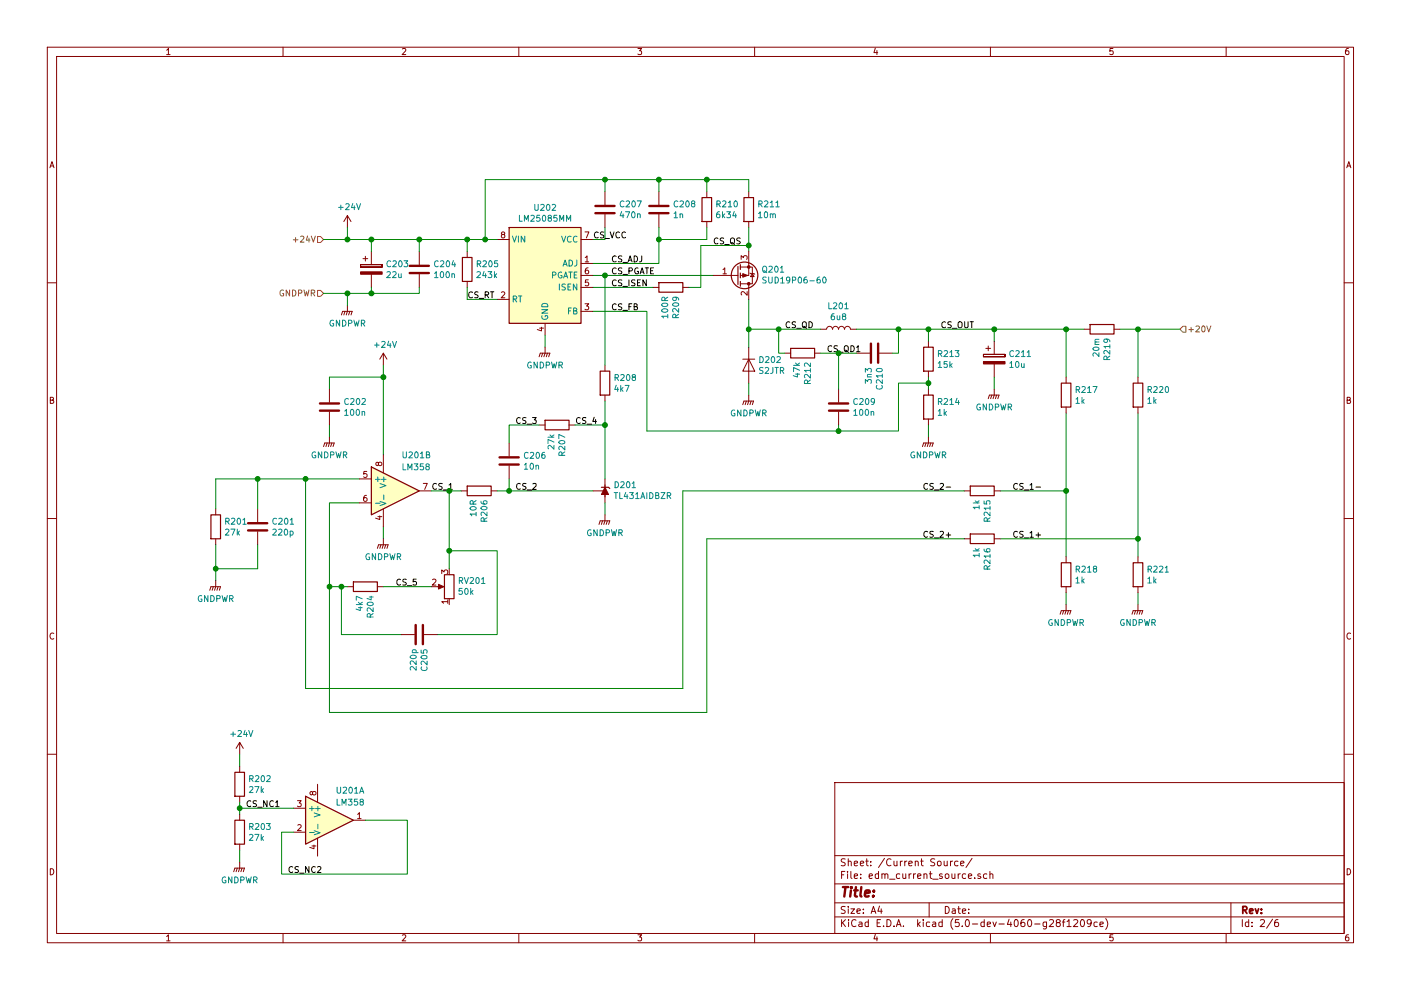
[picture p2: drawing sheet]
EESchema Schematic File Version 4
LIBS:edm_power_board-cache
EELAYER 26 0
EELAYER END
$Descr A4 11693 8268
encoding utf-8
Sheet 2 6
Title ""
Date ""
Rev ""
Comp ""
Comment1 ""
Comment2 ""
Comment3 ""
Comment4 ""
$EndDescr
$Comp
L Regulator_Switching:LM25085MM U202
U 1 1
P 4550 2300
F 0 "U202" H 4550 2867 50  0000 C CNN
F 1 "LM25085MM" H 4550 2776 50  0000 C CNN
F 2 "Package_SO:MSOP-8_3x3mm_P0.65mm" H 4600 1850 50  0001 L CIN
F 3 "http://www.ti.com/lit/ds/symlink/lm25085.pdf" H 4550 2300 50  0001 C CNN
F 4 "LM25085MM/NOPBCT-ND" H 4550 2300 50  0001 C CNN "Digikey"
	1    4550 2300
	1    0    0    -1  
$EndComp
$Comp
L Device:CP C203
U 1 1
P 3100 2250
F 0 "C203" H 3218 2296 50  0000 L CNN
F 1 "22u" H 3218 2205 50  0000 L CNN
F 2 "Capacitor_SMD:CP_Elec_5x5.3" H 3138 2100 50  0001 C CNN
F 3 "~" H 3100 2250 50  0001 C CNN
F 4 "PCE4240CT-ND" H 3100 2250 50  0001 C CNN "Digikey"
	1    3100 2250
	1    0    0    -1  
$EndComp
$Comp
L Device:C C204
U 1 1
P 3500 2250
F 0 "C204" H 3615 2296 50  0000 L CNN
F 1 "100n" H 3615 2205 50  0000 L CNN
F 2 "Capacitor_SMD:C_0805_2012Metric" H 3538 2100 50  0001 C CNN
F 3 "~" H 3500 2250 50  0001 C CNN
F 4 "1276-6813-1-ND" H 3500 2250 50  0001 C CNN "Digikey"
	1    3500 2250
	1    0    0    -1  
$EndComp
$Comp
L Device:R R205
U 1 1
P 3900 2250
F 0 "R205" H 3970 2296 50  0000 L CNN
F 1 "243k" H 3970 2205 50  0000 L CNN
F 2 "Resistor_SMD:R_0805_2012Metric" V 3830 2250 50  0001 C CNN
F 3 "~" H 3900 2250 50  0001 C CNN
F 4 "YAG1838CT-ND" H 3900 2250 50  0001 C CNN "Digikey"
	1    3900 2250
	1    0    0    -1  
$EndComp
Wire Wire Line
	4150 2000 4050 2000
Wire Wire Line
	3900 2500 3900 2400
Wire Wire Line
	3100 2000 3100 2100
Wire Wire Line
	3500 2100 3500 2000
Connection ~ 3500 2000
Wire Wire Line
	3100 2400 3100 2450
Wire Wire Line
	3100 2450 3500 2450
Wire Wire Line
	3500 2450 3500 2400
Wire Wire Line
	4550 2800 4550 2900
$Comp
L Device:C C207
U 1 1
P 5050 1750
F 0 "C207" H 5165 1796 50  0000 L CNN
F 1 "470n" H 5165 1705 50  0000 L CNN
F 2 "Capacitor_SMD:C_0805_2012Metric" H 5088 1600 50  0001 C CNN
F 3 "~" H 5050 1750 50  0001 C CNN
F 4 "1276-1074-1-ND" H 5050 1750 50  0001 C CNN "Digikey"
	1    5050 1750
	1    0    0    -1  
$EndComp
Wire Wire Line
	4050 2000 4050 1500
Wire Wire Line
	4050 1500 5050 1500
Wire Wire Line
	5050 1500 5050 1600
Wire Wire Line
	4950 2000 5050 2000
Wire Wire Line
	5050 2000 5050 1900
Connection ~ 5050 1500
$Comp
L Device:R R210
U 1 1
P 5900 1750
F 0 "R210" H 5970 1796 50  0000 L CNN
F 1 "6k34" H 5970 1705 50  0000 L CNN
F 2 "Resistor_SMD:R_0805_2012Metric" V 5830 1750 50  0001 C CNN
F 3 "~" H 5900 1750 50  0001 C CNN
F 4 "311-6.34KCRCT-ND" H 5900 1750 50  0001 C CNN "Digikey"
	1    5900 1750
	1    0    0    -1  
$EndComp
$Comp
L Device:C C208
U 1 1
P 5500 1750
F 0 "C208" H 5615 1796 50  0000 L CNN
F 1 "1n" H 5615 1705 50  0000 L CNN
F 2 "Capacitor_SMD:C_0805_2012Metric" H 5538 1600 50  0001 C CNN
F 3 "~" H 5500 1750 50  0001 C CNN
F 4 "399-1147-1-ND" H 5500 1750 50  0001 C CNN "Digikey"
	1    5500 1750
	1    0    0    -1  
$EndComp
Wire Wire Line
	5500 2000 5500 1900
Wire Wire Line
	5900 2000 5900 1900
Wire Wire Line
	5500 1600 5500 1500
Wire Wire Line
	5050 1500 5500 1500
Wire Wire Line
	5500 1500 5900 1500
Connection ~ 5500 1500
Wire Wire Line
	5900 1600 5900 1500
Wire Wire Line
	4950 2200 5500 2200
Wire Wire Line
	5500 2200 5500 2000
Connection ~ 5500 2000
Wire Wire Line
	5500 2000 5900 2000
Wire Wire Line
	3900 2500 4150 2500
Wire Wire Line
	3900 2000 3900 2100
Connection ~ 4050 2000
Wire Wire Line
	3500 2000 3100 2000
Wire Wire Line
	3900 2000 4050 2000
$Comp
L Device:R R211
U 1 1
P 6250 1750
F 0 "R211" H 6320 1796 50  0000 L CNN
F 1 "10m" H 6320 1705 50  0000 L CNN
F 2 "Resistor_SMD:R_2512_6332Metric" V 6180 1750 50  0001 C CNN
F 3 "~" H 6250 1750 50  0001 C CNN
F 4 "CRA2512-FZ-R010ELFCT-ND" H 6250 1750 50  0001 C CNN "Digikey"
	1    6250 1750
	1    0    0    -1  
$EndComp
Wire Wire Line
	4950 2300 5050 2300
Wire Wire Line
	6250 1500 6250 1600
Wire Wire Line
	5900 1500 6250 1500
$Comp
L Diode:S2JTR D202
U 1 1
P 6250 3050
F 0 "D202" V 6204 3129 50  0000 L CNN
F 1 "S2JTR" V 6295 3129 50  0000 L CNN
F 2 "Diode_SMD:D_SMB" H 6250 2875 50  0001 C CNN
F 3 "http://www.smc-diodes.com/propdf/S2A-S2M%20N0562%20REV.A.pdf" H 6250 3050 50  0001 C CNN
F 4 "1655-1739-1-ND" V 6250 3050 50  0001 C CNN "Digikey"
	1    6250 3050
	0    1    1    0   
$EndComp
$Comp
L Device:L L201
U 1 1
P 7000 2750
F 0 "L201" V 7190 2750 50  0000 C CNN
F 1 "6u8" V 7099 2750 50  0000 C CNN
F 2 "Inductor_SMD:L_Wuerth_HCI-2212" H 7000 2750 50  0001 C CNN
F 3 "http://katalog.we-online.de/pbs/datasheet/74435580680.pdf" H 7000 2750 50  0001 C CNN
F 4 "732-4233-1-ND" V 7000 2750 50  0001 C CNN "Digikey"
	1    7000 2750
	0    -1   -1   0   
$EndComp
$Comp
L Device:R R212
U 1 1
P 6700 2950
F 0 "R212" H 6770 2996 50  0000 L CNN
F 1 "47k" H 6770 2905 50  0000 L CNN
F 2 "Resistor_SMD:R_0805_2012Metric" V 6630 2950 50  0001 C CNN
F 3 "~" H 6700 2950 50  0001 C CNN
F 4 "311-47.0KCRCT-ND" H 6700 2950 50  0001 C CNN "Digikey"
	1    6700 2950
	0    1    1    0   
$EndComp
$Comp
L Device:C C210
U 1 1
P 7300 2950
F 0 "C210" H 7415 2996 50  0000 L CNN
F 1 "3n3" H 7415 2905 50  0000 L CNN
F 2 "Capacitor_SMD:C_0805_2012Metric" H 7338 2800 50  0001 C CNN
F 3 "~" H 7300 2950 50  0001 C CNN
F 4 "311-1131-1-ND" H 7300 2950 50  0001 C CNN "Digikey"
	1    7300 2950
	0    1    1    0   
$EndComp
$Comp
L Device:C C209
U 1 1
P 7000 3400
F 0 "C209" H 7115 3446 50  0000 L CNN
F 1 "100n" H 7115 3355 50  0000 L CNN
F 2 "Capacitor_SMD:C_0805_2012Metric" H 7038 3250 50  0001 C CNN
F 3 "~" H 7000 3400 50  0001 C CNN
F 4 "445-1418-1-ND" H 7000 3400 50  0001 C CNN "Digikey"
	1    7000 3400
	1    0    0    -1  
$EndComp
Wire Wire Line
	6850 2750 6500 2750
Wire Wire Line
	6250 2750 6250 2500
Wire Wire Line
	6250 2900 6250 2750
Connection ~ 6250 2750
Wire Wire Line
	6550 2950 6500 2950
Wire Wire Line
	6500 2950 6500 2750
Connection ~ 6500 2750
Wire Wire Line
	6500 2750 6250 2750
Wire Wire Line
	7150 2750 7500 2750
Wire Wire Line
	7450 2950 7500 2950
Wire Wire Line
	7500 2950 7500 2750
Connection ~ 7500 2750
Wire Wire Line
	6850 2950 7000 2950
Wire Wire Line
	7000 3250 7000 2950
Connection ~ 7000 2950
Wire Wire Line
	7000 2950 7150 2950
Wire Wire Line
	4950 2600 5400 2600
Wire Wire Line
	5400 2600 5400 3600
Wire Wire Line
	7000 3600 7000 3550
$Comp
L Device:R R213
U 1 1
P 7750 3000
F 0 "R213" H 7820 3046 50  0000 L CNN
F 1 "15k" H 7820 2955 50  0000 L CNN
F 2 "Resistor_SMD:R_0805_2012Metric" V 7680 3000 50  0001 C CNN
F 3 "~" H 7750 3000 50  0001 C CNN
F 4 "311-15.0KCRCT-ND" H 7750 3000 50  0001 C CNN "Digikey"
	1    7750 3000
	1    0    0    -1  
$EndComp
$Comp
L Device:R R214
U 1 1
P 7750 3400
F 0 "R214" H 7820 3446 50  0000 L CNN
F 1 "1k" H 7820 3355 50  0000 L CNN
F 2 "Resistor_SMD:R_0805_2012Metric" V 7680 3400 50  0001 C CNN
F 3 "~" H 7750 3400 50  0001 C CNN
F 4 "311-1.00KCRCT-ND" H 7750 3400 50  0001 C CNN "Digikey"
	1    7750 3400
	1    0    0    -1  
$EndComp
Wire Wire Line
	7000 3600 7500 3600
Wire Wire Line
	7500 3600 7500 3200
Wire Wire Line
	7500 3200 7750 3200
Wire Wire Line
	7750 3200 7750 3150
Connection ~ 7000 3600
Wire Wire Line
	7750 3250 7750 3200
Connection ~ 7750 3200
Wire Wire Line
	7750 2750 7750 2850
Wire Wire Line
	7500 2750 7750 2750
Connection ~ 7750 2750
Wire Wire Line
	6250 3300 6250 3200
Wire Wire Line
	7750 3550 7750 3650
$Comp
L Device:R R219
U 1 1
P 9200 2750
F 0 "R219" H 9270 2796 50  0000 L CNN
F 1 "20m" H 9270 2705 50  0000 L CNN
F 2 "Resistor_SMD:R_Stackpole_CSSH2728_4-100m" V 9130 2750 50  0001 C CNN
F 3 "https://www.seielect.com/catalog/SEI-CSS_cssh.PDF" H 9200 2750 50  0001 C CNN
F 4 "CSSH2728FT20L0CT-ND" H 9200 2750 50  0001 C CNN "Digikey"
	1    9200 2750
	0    1    1    0   
$EndComp
$Comp
L Device:CP C211
U 1 1
P 8300 3000
F 0 "C211" H 8418 3046 50  0000 L CNN
F 1 "10u" H 8418 2955 50  0000 L CNN
F 2 "Capacitor_SMD:CP_Elec_6.3x5.3" H 8338 2850 50  0001 C CNN
F 3 "~" H 8300 3000 50  0001 C CNN
F 4 "PCE4209CT-ND" H 8300 3000 50  0001 C CNN "Digikey"
	1    8300 3000
	1    0    0    -1  
$EndComp
Wire Wire Line
	8300 2850 8300 2750
Wire Wire Line
	8300 3250 8300 3150
Wire Wire Line
	7750 2750 8300 2750
Connection ~ 8300 2750
Wire Wire Line
	8300 2750 8900 2750
Wire Wire Line
	9350 2750 9500 2750
$Comp
L Device:R R209
U 1 1
P 5600 2400
F 0 "R209" H 5670 2446 50  0000 L CNN
F 1 "100R" H 5670 2355 50  0000 L CNN
F 2 "Resistor_SMD:R_0805_2012Metric" V 5530 2400 50  0001 C CNN
F 3 "~" H 5600 2400 50  0001 C CNN
F 4 "311-100CRCT-ND" H 5600 2400 50  0001 C CNN "Digikey"
	1    5600 2400
	0    1    1    0   
$EndComp
Wire Wire Line
	6250 2100 6250 2050
Wire Wire Line
	5750 2400 5850 2400
Wire Wire Line
	5850 2400 5850 2050
Wire Wire Line
	6250 2050 6250 1900
Connection ~ 6250 2050
$Comp
L Device:R R201
U 1 1
P 1800 4400
F 0 "R201" H 1870 4446 50  0000 L CNN
F 1 "27k" H 1870 4355 50  0000 L CNN
F 2 "Resistor_SMD:R_0805_2012Metric" V 1730 4400 50  0001 C CNN
F 3 "~" H 1800 4400 50  0001 C CNN
F 4 "311-27.0KCRCT-ND" H 1800 4400 50  0001 C CNN "Digikey"
	1    1800 4400
	1    0    0    -1  
$EndComp
$Comp
L Device:C C201
U 1 1
P 2150 4400
F 0 "C201" H 2265 4446 50  0000 L CNN
F 1 "220p" H 2265 4355 50  0000 L CNN
F 2 "Resistor_SMD:R_0805_2012Metric" H 2188 4250 50  0001 C CNN
F 3 "~" H 2150 4400 50  0001 C CNN
F 4 "311-1115-1-ND" H 2150 4400 50  0001 C CNN "Digikey"
	1    2150 4400
	1    0    0    -1  
$EndComp
Wire Wire Line
	9500 4500 8350 4500
Wire Wire Line
	5900 4500 5900 5950
Wire Wire Line
	8900 4100 8350 4100
Wire Wire Line
	5700 4100 5700 5750
Wire Wire Line
	8900 3150 8900 2750
Connection ~ 8900 2750
Wire Wire Line
	8900 2750 9050 2750
Wire Wire Line
	9500 3150 9500 2750
Connection ~ 9500 2750
Wire Wire Line
	9500 2750 9850 2750
Connection ~ 2550 4000
Wire Wire Line
	2550 4000 3000 4000
Wire Wire Line
	3200 4400 3200 4500
Wire Wire Line
	3200 3800 3200 3150
Wire Wire Line
	2750 3550 2750 3650
$Comp
L Device:R R204
U 1 1
P 3050 4900
F 0 "R204" H 3120 4946 50  0000 L CNN
F 1 "4k7" H 3120 4855 50  0000 L CNN
F 2 "Resistor_SMD:R_0805_2012Metric" V 2980 4900 50  0001 C CNN
F 3 "~" H 3050 4900 50  0001 C CNN
F 4 "311-4.70KCRCT-ND" H 3050 4900 50  0001 C CNN "Digikey"
	1    3050 4900
	0    1    1    0   
$EndComp
Wire Wire Line
	3350 5300 2850 5300
Wire Wire Line
	2850 5300 2850 4900
Wire Wire Line
	2850 4900 2900 4900
Wire Wire Line
	2850 4900 2750 4900
Wire Wire Line
	2750 4900 2750 4200
Connection ~ 2850 4900
Wire Wire Line
	2750 4200 3000 4200
$Comp
L Device:R R206
U 1 1
P 4000 4100
F 0 "R206" H 4070 4146 50  0000 L CNN
F 1 "10R" H 4070 4055 50  0000 L CNN
F 2 "Resistor_SMD:R_0805_2012Metric" V 3930 4100 50  0001 C CNN
F 3 "~" H 4000 4100 50  0001 C CNN
F 4 "311-10.0CRCT-ND" H 4000 4100 50  0001 C CNN "Digikey"
	1    4000 4100
	0    1    1    0   
$EndComp
$Comp
L Reference_Voltage:TL431DBZ D201
U 1 1
P 5050 4100
F 0 "D201" V 5096 4030 50  0000 R CNN
F 1 "TL431AIDBZR" V 5005 4030 50  0000 R CNN
F 2 "Package_TO_SOT_SMD:SOT-23" H 5050 3950 50  0001 C CIN
F 3 "http://www.ti.com/lit/ds/symlink/tl431.pdf" H 5050 4100 50  0001 C CIN
F 4 "296-17329-1-ND" V 5050 4100 50  0001 C CNN "Digikey"
	1    5050 4100
	0    -1   -1   0   
$EndComp
$Comp
L Device:C C206
U 1 1
P 4250 3850
F 0 "C206" H 4365 3896 50  0000 L CNN
F 1 "10n" H 4365 3805 50  0000 L CNN
F 2 "Capacitor_SMD:C_0805_2012Metric" H 4288 3700 50  0001 C CNN
F 3 "~" H 4250 3850 50  0001 C CNN
F 4 "490-1664-1-ND" H 4250 3850 50  0001 C CNN "Digikey"
	1    4250 3850
	1    0    0    -1  
$EndComp
Wire Wire Line
	4150 4100 4250 4100
Wire Wire Line
	4250 4000 4250 4100
Connection ~ 4250 4100
Wire Wire Line
	4250 4100 4950 4100
$Comp
L Device:R R207
U 1 1
P 4650 3550
F 0 "R207" H 4720 3596 50  0000 L CNN
F 1 "27k" H 4720 3505 50  0000 L CNN
F 2 "Resistor_SMD:R_0805_2012Metric" V 4580 3550 50  0001 C CNN
F 3 "~" H 4650 3550 50  0001 C CNN
F 4 "311-27.0KCRCT-ND" H 4650 3550 50  0001 C CNN "Digikey"
	1    4650 3550
	0    1    1    0   
$EndComp
Wire Wire Line
	4800 3550 5050 3550
$Comp
L Device:R R208
U 1 1
P 5050 3200
F 0 "R208" H 5120 3246 50  0000 L CNN
F 1 "4k7" H 5120 3155 50  0000 L CNN
F 2 "Resistor_SMD:R_0805_2012Metric" V 4980 3200 50  0001 C CNN
F 3 "~" H 5050 3200 50  0001 C CNN
F 4 "311-4.70KCRCT-ND" H 5050 3200 50  0001 C CNN "Digikey"
	1    5050 3200
	1    0    0    -1  
$EndComp
Wire Wire Line
	5050 3350 5050 3550
Connection ~ 5050 3550
Wire Wire Line
	5050 3550 5050 4000
Wire Wire Line
	4500 3550 4250 3550
Wire Wire Line
	4250 3550 4250 3700
Wire Wire Line
	5050 4300 5050 4200
Connection ~ 2750 4900
Wire Wire Line
	2550 5750 5700 5750
Wire Wire Line
	2550 4000 2550 5750
Wire Wire Line
	2750 5950 5900 5950
Wire Wire Line
	2750 4900 2750 5950
Wire Wire Line
	8900 3450 8900 4100
Wire Wire Line
	9500 3450 9500 4500
Wire Wire Line
	9500 4650 9500 4500
Connection ~ 9500 4500
Wire Wire Line
	8900 4650 8900 4100
Connection ~ 8900 4100
Wire Wire Line
	8900 5050 8900 4950
Wire Wire Line
	9500 5050 9500 4950
Wire Wire Line
	2550 4000 2150 4000
Wire Wire Line
	2150 4000 2150 4250
Wire Wire Line
	1800 4000 1800 4250
Wire Wire Line
	1800 4750 2150 4750
Wire Wire Line
	2150 4550 2150 4750
Wire Wire Line
	1800 4550 1800 4750
Wire Wire Line
	1800 4850 1800 4750
Connection ~ 1800 4750
Wire Wire Line
	2750 3150 3200 3150
Wire Wire Line
	2750 3150 2750 3250
Connection ~ 3200 3150
Connection ~ 2150 4000
Wire Wire Line
	1800 4000 2150 4000
$Comp
L Transistor_FET:SUD19P06-60 Q201
U 1 1
P 6150 2300
F 0 "Q201" H 6355 2254 50  0000 L CNN
F 1 "SUD19P06-60" H 6355 2345 50  0000 L CNN
F 2 "Package_TO_SOT_SMD:TO-252-2" H 6345 2225 50  0001 L CIN
F 3 "https://www.vishay.com/docs/69253/sud19p06.pdf" H 6150 2300 50  0001 C CNN
F 4 "SUD19P06-60-GE3CT-ND" H 6150 2300 50  0001 C CNN "Digikey"
	1    6150 2300
	1    0    0    1   
$EndComp
$Comp
L power:GNDPWR #PWR0206
U 1 1
P 2900 2550
F 0 "#PWR0206" H 2900 2350 50  0001 C CNN
F 1 "GNDPWR" H 2900 2400 50  0000 C CNN
F 2 "" H 2900 2500 50  0001 C CNN
F 3 "" H 2900 2500 50  0001 C CNN
	1    2900 2550
	1    0    0    -1  
$EndComp
$Comp
L power:GNDPWR #PWR0209
U 1 1
P 4550 2900
F 0 "#PWR0209" H 4550 2700 50  0001 C CNN
F 1 "GNDPWR" H 4550 2750 50  0000 C CNN
F 2 "" H 4550 2850 50  0001 C CNN
F 3 "" H 4550 2850 50  0001 C CNN
	1    4550 2900
	1    0    0    -1  
$EndComp
$Comp
L power:GNDPWR #PWR0211
U 1 1
P 6250 3300
F 0 "#PWR0211" H 6250 3100 50  0001 C CNN
F 1 "GNDPWR" H 6250 3150 50  0000 C CNN
F 2 "" H 6250 3250 50  0001 C CNN
F 3 "" H 6250 3250 50  0001 C CNN
	1    6250 3300
	1    0    0    -1  
$EndComp
$Comp
L power:GNDPWR #PWR0212
U 1 1
P 7750 3650
F 0 "#PWR0212" H 7750 3450 50  0001 C CNN
F 1 "GNDPWR" H 7750 3500 50  0000 C CNN
F 2 "" H 7750 3600 50  0001 C CNN
F 3 "" H 7750 3600 50  0001 C CNN
	1    7750 3650
	1    0    0    -1  
$EndComp
$Comp
L power:GNDPWR #PWR0214
U 1 1
P 8900 5050
F 0 "#PWR0214" H 8900 4850 50  0001 C CNN
F 1 "GNDPWR" H 8900 4900 50  0000 C CNN
F 2 "" H 8900 5000 50  0001 C CNN
F 3 "" H 8900 5000 50  0001 C CNN
	1    8900 5050
	1    0    0    -1  
$EndComp
$Comp
L power:GNDPWR #PWR0215
U 1 1
P 9500 5050
F 0 "#PWR0215" H 9500 4850 50  0001 C CNN
F 1 "GNDPWR" H 9500 4900 50  0000 C CNN
F 2 "" H 9500 5000 50  0001 C CNN
F 3 "" H 9500 5000 50  0001 C CNN
	1    9500 5050
	1    0    0    -1  
$EndComp
$Comp
L power:GNDPWR #PWR0210
U 1 1
P 5050 4300
F 0 "#PWR0210" H 5050 4100 50  0001 C CNN
F 1 "GNDPWR" H 5050 4150 50  0000 C CNN
F 2 "" H 5050 4250 50  0001 C CNN
F 3 "" H 5050 4250 50  0001 C CNN
	1    5050 4300
	1    0    0    -1  
$EndComp
$Comp
L power:GNDPWR #PWR0204
U 1 1
P 2750 3650
F 0 "#PWR0204" H 2750 3450 50  0001 C CNN
F 1 "GNDPWR" H 2750 3500 50  0000 C CNN
F 2 "" H 2750 3600 50  0001 C CNN
F 3 "" H 2750 3600 50  0001 C CNN
	1    2750 3650
	1    0    0    -1  
$EndComp
$Comp
L power:GNDPWR #PWR0201
U 1 1
P 1800 4850
F 0 "#PWR0201" H 1800 4650 50  0001 C CNN
F 1 "GNDPWR" H 1800 4700 50  0000 C CNN
F 2 "" H 1800 4800 50  0001 C CNN
F 3 "" H 1800 4800 50  0001 C CNN
	1    1800 4850
	1    0    0    -1  
$EndComp
Text HLabel 2700 2000 0    50   Input ~ 0
+24V
Text HLabel 2700 2450 0    50   Input ~ 0
GNDPWR
Wire Wire Line
	2700 2450 2900 2450
Connection ~ 3100 2450
Wire Wire Line
	2700 2000 2900 2000
Connection ~ 3100 2000
Wire Wire Line
	2900 2550 2900 2450
Connection ~ 2900 2450
Wire Wire Line
	2900 2450 3100 2450
$Comp
L power:+24V #PWR0205
U 1 1
P 2900 1900
F 0 "#PWR0205" H 2900 1750 50  0001 C CNN
F 1 "+24V" H 2915 2073 50  0000 C CNN
F 2 "" H 2900 1900 50  0001 C CNN
F 3 "" H 2900 1900 50  0001 C CNN
	1    2900 1900
	1    0    0    -1  
$EndComp
Connection ~ 2900 2000
Wire Wire Line
	2900 2000 3100 2000
Wire Wire Line
	2900 1900 2900 2000
$Comp
L power:+24V #PWR0207
U 1 1
P 3200 3050
F 0 "#PWR0207" H 3200 2900 50  0001 C CNN
F 1 "+24V" H 3215 3223 50  0000 C CNN
F 2 "" H 3200 3050 50  0001 C CNN
F 3 "" H 3200 3050 50  0001 C CNN
	1    3200 3050
	1    0    0    -1  
$EndComp
Wire Wire Line
	3200 3050 3200 3150
Text HLabel 9850 2750 2    50   Input ~ 0
+20V
Wire Wire Line
	4950 2400 5450 2400
Wire Wire Line
	5050 3050 5050 2300
Connection ~ 5050 2300
Wire Wire Line
	3500 2000 3900 2000
Connection ~ 3900 2000
$Comp
L Device:C C202
U 1 1
P 2750 3400
F 0 "C202" H 2865 3446 50  0000 L CNN
F 1 "100n" H 2865 3355 50  0000 L CNN
F 2 "Capacitor_SMD:C_0805_2012Metric" H 2788 3250 50  0001 C CNN
F 3 "~" H 2750 3400 50  0001 C CNN
F 4 "445-1418-1-ND" H 2750 3400 50  0001 C CNN "Digikey"
	1    2750 3400
	1    0    0    -1  
$EndComp
$Comp
L Amplifier_Operational:LM358 U201
U 2 1
P 3300 4100
F 0 "U201" H 3350 4400 50  0000 L CNN
F 1 "LM358" H 3350 4300 50  0000 L CNN
F 2 "Package_SO:SOIC-8_3.9x4.9mm_P1.27mm" H 3300 4100 50  0001 C CNN
F 3 "http://www.rohm.com/web/global/datasheet/LM2904F/lm358f-e" H 3300 4100 50  0001 C CNN
F 4 "LM358F-GE2CT-ND" H 3300 4100 50  0001 C CNN "Digikey"
	2    3300 4100
	1    0    0    -1  
$EndComp
$Comp
L Amplifier_Operational:LM358 U201
U 1 1
P 2750 6850
F 0 "U201" H 2800 7100 50  0000 L CNN
F 1 "LM358" H 2800 7000 50  0000 L CNN
F 2 "" H 2750 6850 50  0001 C CNN
F 3 "http://www.ti.com/lit/ds/symlink/lm2904-n.pdf" H 2750 6850 50  0001 C CNN
	1    2750 6850
	1    0    0    -1  
$EndComp
Wire Wire Line
	2450 6950 2350 6950
Wire Wire Line
	2350 6950 2350 7300
Wire Wire Line
	2350 7300 3400 7300
Wire Wire Line
	3400 7300 3400 6850
Wire Wire Line
	3400 6850 3050 6850
$Comp
L Device:R R202
U 1 1
P 2000 6550
F 0 "R202" H 2070 6596 50  0000 L CNN
F 1 "27k" H 2070 6505 50  0000 L CNN
F 2 "Resistor_SMD:R_0805_2012Metric" V 1930 6550 50  0001 C CNN
F 3 "~" H 2000 6550 50  0001 C CNN
F 4 "311-27.0KCRCT-ND" H 2000 6550 50  0001 C CNN "Digikey"
	1    2000 6550
	1    0    0    -1  
$EndComp
$Comp
L Device:R R203
U 1 1
P 2000 6950
F 0 "R203" H 2070 6996 50  0000 L CNN
F 1 "27k" H 2070 6905 50  0000 L CNN
F 2 "Resistor_SMD:R_0805_2012Metric" V 1930 6950 50  0001 C CNN
F 3 "~" H 2000 6950 50  0001 C CNN
F 4 "311-27.0KCRCT-ND" H 2000 6950 50  0001 C CNN "Digikey"
	1    2000 6950
	1    0    0    -1  
$EndComp
$Comp
L power:+24V #PWR0202
U 1 1
P 2000 6300
F 0 "#PWR0202" H 2000 6150 50  0001 C CNN
F 1 "+24V" H 2015 6473 50  0000 C CNN
F 2 "" H 2000 6300 50  0001 C CNN
F 3 "" H 2000 6300 50  0001 C CNN
	1    2000 6300
	1    0    0    -1  
$EndComp
Wire Wire Line
	2000 6700 2000 6750
Wire Wire Line
	2000 6750 2450 6750
Connection ~ 2000 6750
Wire Wire Line
	2000 6750 2000 6800
Wire Wire Line
	2000 6300 2000 6400
Wire Wire Line
	2000 7100 2000 7200
$Comp
L Device:POT RV201
U 1 1
P 3750 4900
F 0 "RV201" H 3681 4854 50  0000 R CNN
F 1 "50k" H 3681 4945 50  0000 R CNN
F 2 "Potentiometer_SMD:Potentiometer_Bourns_3314G_Horizontal" H 3750 4900 50  0001 C CNN
F 3 "~" H 3750 4900 50  0001 C CNN
F 4 "3314G-503ECT-ND" H 3750 4900 50  0001 C CNN "Digikey"
	1    3750 4900
	-1   0    0    1   
$EndComp
Wire Wire Line
	3600 4900 3200 4900
Wire Wire Line
	3600 4100 3750 4100
Wire Wire Line
	3750 4100 3750 4600
Connection ~ 3750 4100
Wire Wire Line
	3750 4100 3850 4100
Wire Wire Line
	3750 4600 4150 4600
Wire Wire Line
	4150 4600 4150 5300
Wire Wire Line
	4150 5300 3650 5300
Connection ~ 3750 4600
Wire Wire Line
	3750 4600 3750 4750
$Comp
L Device:R R217
U 1 1
P 8900 3300
F 0 "R217" H 8970 3346 50  0000 L CNN
F 1 "1k" H 8970 3255 50  0000 L CNN
F 2 "Resistor_SMD:R_0805_2012Metric" V 8830 3300 50  0001 C CNN
F 3 "~" H 8900 3300 50  0001 C CNN
F 4 "311-1.00KCRCT-ND" H 8900 3300 50  0001 C CNN "Digikey"
	1    8900 3300
	1    0    0    -1  
$EndComp
$Comp
L Device:R R220
U 1 1
P 9500 3300
F 0 "R220" H 9570 3346 50  0000 L CNN
F 1 "1k" H 9570 3255 50  0000 L CNN
F 2 "Resistor_SMD:R_0805_2012Metric" V 9430 3300 50  0001 C CNN
F 3 "~" H 9500 3300 50  0001 C CNN
F 4 "311-1.00KCRCT-ND" H 9500 3300 50  0001 C CNN "Digikey"
	1    9500 3300
	1    0    0    -1  
$EndComp
$Comp
L Device:R R218
U 1 1
P 8900 4800
F 0 "R218" H 8970 4846 50  0000 L CNN
F 1 "1k" H 8970 4755 50  0000 L CNN
F 2 "Resistor_SMD:R_0805_2012Metric" V 8830 4800 50  0001 C CNN
F 3 "~" H 8900 4800 50  0001 C CNN
F 4 "311-1.00KCRCT-ND" H 8900 4800 50  0001 C CNN "Digikey"
	1    8900 4800
	1    0    0    -1  
$EndComp
$Comp
L Device:R R221
U 1 1
P 9500 4800
F 0 "R221" H 9570 4846 50  0000 L CNN
F 1 "1k" H 9570 4755 50  0000 L CNN
F 2 "Resistor_SMD:R_0805_2012Metric" V 9430 4800 50  0001 C CNN
F 3 "~" H 9500 4800 50  0001 C CNN
F 4 "311-1.00KCRCT-ND" H 9500 4800 50  0001 C CNN "Digikey"
	1    9500 4800
	1    0    0    -1  
$EndComp
$Comp
L Device:R R215
U 1 1
P 8200 4100
F 0 "R215" H 8270 4146 50  0000 L CNN
F 1 "1k" H 8270 4055 50  0000 L CNN
F 2 "Resistor_SMD:R_0805_2012Metric" V 8130 4100 50  0001 C CNN
F 3 "~" H 8200 4100 50  0001 C CNN
F 4 "311-1.00KCRCT-ND" H 8200 4100 50  0001 C CNN "Digikey"
	1    8200 4100
	0    1    1    0   
$EndComp
$Comp
L Device:R R216
U 1 1
P 8200 4500
F 0 "R216" H 8270 4546 50  0000 L CNN
F 1 "1k" H 8270 4455 50  0000 L CNN
F 2 "Resistor_SMD:R_0805_2012Metric" V 8130 4500 50  0001 C CNN
F 3 "~" H 8200 4500 50  0001 C CNN
F 4 "311-1.00KCRCT-ND" H 8200 4500 50  0001 C CNN "Digikey"
	1    8200 4500
	0    1    1    0   
$EndComp
Wire Wire Line
	5400 3600 7000 3600
Wire Wire Line
	5850 2050 6250 2050
Wire Wire Line
	5050 2300 5950 2300
Connection ~ 5900 1500
Wire Wire Line
	5700 4100 8050 4100
Wire Wire Line
	5900 4500 8050 4500
$Comp
L Device:C C205
U 1 1
P 3500 5300
F 0 "C205" H 3615 5346 50  0000 L CNN
F 1 "220p" H 3615 5255 50  0000 L CNN
F 2 "Resistor_SMD:R_0805_2012Metric" H 3538 5150 50  0001 C CNN
F 3 "~" H 3500 5300 50  0001 C CNN
F 4 "311-1115-1-ND" H 3500 5300 50  0001 C CNN "Digikey"
	1    3500 5300
	0    1    1    0   
$EndComp
Text Label 5100 2600 0    50   ~ 0
CS_FB
Text Label 5100 2400 0    50   ~ 0
CS_ISEN
Text Label 5100 2300 0    50   ~ 0
CS_PGATE
Text Label 5100 2200 0    50   ~ 0
CS_ADJ
Text Label 5950 2050 0    50   ~ 0
CS_QS
Text Label 6550 2750 0    50   ~ 0
CS_QD
Text Label 3900 2500 0    50   ~ 0
CS_RT
Text Label 3600 4100 0    50   ~ 0
CS_1
Text Label 4300 4100 0    50   ~ 0
CS_2
Text Label 4300 3550 0    50   ~ 0
CS_3
Text Label 4800 3550 0    50   ~ 0
CS_4
Text Label 6900 2950 0    50   ~ 0
CS_QD1
Text Label 7850 2750 0    50   ~ 0
CS_OUT
Text Label 8450 4100 0    50   ~ 0
CS_1-
Text Label 8450 4500 0    50   ~ 0
CS_1+
Text Label 7700 4100 0    50   ~ 0
CS_2-
Text Label 7700 4500 0    50   ~ 0
CS_2+
Text Label 3300 4900 0    50   ~ 0
CS_5
Text Label 2050 6750 0    50   ~ 0
CS_NC1
Text Label 2400 7300 0    50   ~ 0
CS_NC2
Text Label 4950 2000 0    50   ~ 0
CS_VCC
$Comp
L power:GNDPWR #PWR01
U 1 1
P 8300 3250
F 0 "#PWR01" H 8300 3050 50  0001 C CNN
F 1 "GNDPWR" H 8300 3100 50  0000 C CNN
F 2 "" H 8300 3200 50  0001 C CNN
F 3 "" H 8300 3200 50  0001 C CNN
	1    8300 3250
	1    0    0    -1  
$EndComp
$Comp
L power:GNDPWR #PWR02
U 1 1
P 3200 4500
F 0 "#PWR02" H 3200 4300 50  0001 C CNN
F 1 "GNDPWR" H 3200 4350 50  0000 C CNN
F 2 "" H 3200 4450 50  0001 C CNN
F 3 "" H 3200 4450 50  0001 C CNN
	1    3200 4500
	1    0    0    -1  
$EndComp
$Comp
L power:GNDPWR #PWR03
U 1 1
P 2000 7200
F 0 "#PWR03" H 2000 7000 50  0001 C CNN
F 1 "GNDPWR" H 2000 7050 50  0000 C CNN
F 2 "" H 2000 7150 50  0001 C CNN
F 3 "" H 2000 7150 50  0001 C CNN
	1    2000 7200
	1    0    0    -1  
$EndComp
$EndSCHEMATC
